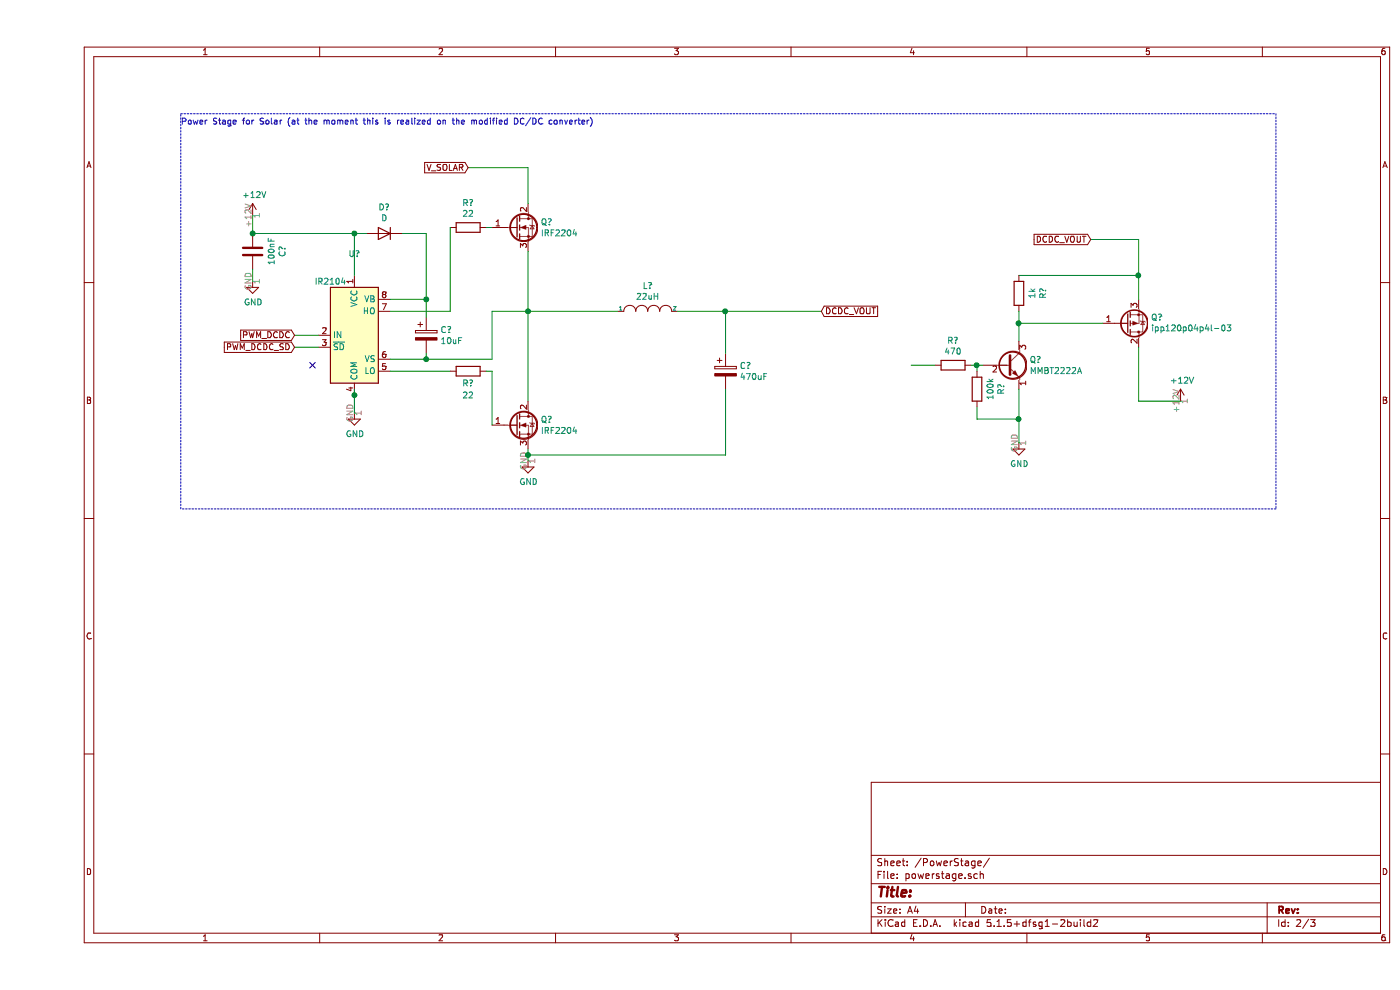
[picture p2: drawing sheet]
EESchema Schematic File Version 4
EELAYER 30 0
EELAYER END
$Descr A4 11693 8268
encoding utf-8
Sheet 2 3
Title ""
Date ""
Rev ""
Comp ""
Comment1 ""
Comment2 ""
Comment3 ""
Comment4 ""
$EndDescr
Text Notes 1200 1050 0    50   ~ 0
Power Stage for Solar (at the moment this is realized on the modified DC/DC converter)
Wire Notes Line
	1200 4250 1200 950 
Wire Notes Line
	10350 4250 1200 4250
Wire Notes Line
	10350 950  10350 4250
Wire Notes Line
	1200 950  10350 950 
Connection ~ 4100 3800
Connection ~ 9200 2300
Wire Wire Line
	9200 2300 9200 2500
Wire Wire Line
	9200 2900 9200 3350
Wire Wire Line
	9200 3350 9550 3350
$Comp
L power:+12V #PWR?
U 1 1
P 9550 3350
AR Path="/607BCE84" Ref="#PWR?"  Part="1" 
AR Path="/607A4A71/607BCE84" Ref="#PWR?"  Part="1" 
F 0 "#PWR?" H 9550 3200 50  0001 C CNN
F 1 "+12V" H 9565 3523 50  0000 C CNN
F 2 "" H 9550 3350 50  0001 C CNN
F 3 "" H 9550 3350 50  0001 C CNN
	1    9550 3350
	1    0    0    -1  
$EndComp
Wire Wire Line
	7850 3050 7900 3050
Connection ~ 7850 3050
Wire Wire Line
	7850 3100 7850 3050
Connection ~ 8200 3500
Wire Wire Line
	8200 3700 8200 3500
Wire Wire Line
	8200 3250 8200 3500
Wire Wire Line
	7850 3500 8200 3500
Wire Wire Line
	7850 3400 7850 3500
$Comp
L Device:R R?
U 1 1
P 7850 3250
AR Path="/607BCE92" Ref="R?"  Part="1" 
AR Path="/607A4A71/607BCE92" Ref="R?"  Part="1" 
F 0 "R?" V 7643 3250 50  0000 C CNN
F 1 "100k" V 7734 3250 50  0000 C CNN
F 2 "" V 7780 3250 50  0001 C CNN
F 3 "~" H 7850 3250 50  0001 C CNN
	1    7850 3250
	-1   0    0    1   
$EndComp
Text GLabel 8800 2000 0    50   Input ~ 0
DCDC_VOUT
Wire Wire Line
	9200 2000 8800 2000
Wire Wire Line
	9200 2300 9200 2000
Connection ~ 8200 2700
Wire Wire Line
	8200 2700 8200 2850
Wire Wire Line
	8200 2700 8900 2700
Wire Wire Line
	8200 2600 8200 2700
$Comp
L Device:R R?
U 1 1
P 8200 2450
AR Path="/607BCE9F" Ref="R?"  Part="1" 
AR Path="/607A4A71/607BCE9F" Ref="R?"  Part="1" 
F 0 "R?" V 7993 2450 50  0000 C CNN
F 1 "1k" V 8084 2450 50  0000 C CNN
F 2 "" V 8130 2450 50  0001 C CNN
F 3 "~" H 8200 2450 50  0001 C CNN
	1    8200 2450
	-1   0    0    1   
$EndComp
Wire Wire Line
	9200 2300 8200 2300
$Comp
L Transistor_FET:IRF9540N Q?
U 1 1
P 9100 2700
AR Path="/607BCEA6" Ref="Q?"  Part="1" 
AR Path="/607A4A71/607BCEA6" Ref="Q?"  Part="1" 
F 0 "Q?" H 9304 2654 50  0000 L CNN
F 1 "ipp120p04p4l-03" H 9304 2745 50  0000 L CNN
F 2 "Package_TO_SOT_THT:TO-220-3_Vertical" H 9300 2625 50  0001 L CIN
F 3 "https://www.infineon.com/dgdl/Infineon-IPP_B_I120P04P4L_03-DataSheet-v01_02-EN.pdf?fileId=db3a30432f69f146012f783b3b5a2e3f" H 9100 2700 50  0001 L CNN
	1    9100 2700
	1    0    0    1   
$EndComp
Wire Wire Line
	7500 3050 7300 3050
Wire Wire Line
	7800 3050 7850 3050
$Comp
L Transistor_BJT:PN2222A Q?
U 1 1
P 8100 3050
AR Path="/607BCEAE" Ref="Q?"  Part="1" 
AR Path="/607A4A71/607BCEAE" Ref="Q?"  Part="1" 
F 0 "Q?" H 8290 3096 50  0000 L CNN
F 1 "MMBT2222A" H 8290 3005 50  0000 L CNN
F 2 "Package_TO_SOT_SMD:SOT-23" H 8300 2975 50  0001 L CIN
F 3 "https://www.diodes.com/assets/Datasheets/ds30041.pdf" H 8100 3050 50  0001 L CNN
	1    8100 3050
	1    0    0    -1  
$EndComp
$Comp
L power:GND #PWR?
U 1 1
P 8200 3700
AR Path="/607BCEB4" Ref="#PWR?"  Part="1" 
AR Path="/607A4A71/607BCEB4" Ref="#PWR?"  Part="1" 
F 0 "#PWR?" H 8200 3450 50  0001 C CNN
F 1 "GND" H 8205 3527 50  0000 C CNN
F 2 "" H 8200 3700 50  0001 C CNN
F 3 "" H 8200 3700 50  0001 C CNN
	1    8200 3700
	1    0    0    -1  
$EndComp
$Comp
L Device:R R?
U 1 1
P 7650 3050
AR Path="/607BCEBA" Ref="R?"  Part="1" 
AR Path="/607A4A71/607BCEBA" Ref="R?"  Part="1" 
F 0 "R?" V 7443 3050 50  0000 C CNN
F 1 "470" V 7534 3050 50  0000 C CNN
F 2 "" V 7580 3050 50  0001 C CNN
F 3 "~" H 7650 3050 50  0001 C CNN
	1    7650 3050
	0    1    1    0   
$EndComp
Wire Wire Line
	2150 2900 2350 2900
Text GLabel 2150 2900 0    50   Input ~ 0
PWM_DCDC_SD
Wire Wire Line
	2150 2800 2350 2800
Text GLabel 2150 2800 0    50   Input ~ 0
PWM_DCDC
Wire Wire Line
	2650 3300 2650 3450
Connection ~ 2650 3300
Wire Wire Line
	2650 3250 2650 3300
$Comp
L Driver_FET:IR2104 U?
U 1 1
P 2650 2800
AR Path="/607BCEC7" Ref="U?"  Part="1" 
AR Path="/607A4A71/607BCEC7" Ref="U?"  Part="1" 
F 0 "U?" H 2650 3481 50  0000 C CNN
F 1 "IR2104" H 2450 3250 50  0000 C CNN
F 2 "" H 2650 2800 50  0001 C CIN
F 3 "https://www.infineon.com/dgdl/ir2104.pdf?fileId=5546d462533600a4015355c7c1c31671" H 2650 2800 50  0001 C CNN
	1    2650 2800
	1    0    0    -1  
$EndComp
Wire Wire Line
	3750 3100 3800 3100
Wire Wire Line
	3450 3100 2950 3100
$Comp
L Device:R R?
U 1 1
P 3600 3100
AR Path="/607BCECF" Ref="R?"  Part="1" 
AR Path="/607A4A71/607BCECF" Ref="R?"  Part="1" 
F 0 "R?" V 3700 3100 50  0000 C CNN
F 1 "22" V 3800 3100 50  0000 C CNN
F 2 "" V 3530 3100 50  0001 C CNN
F 3 "~" H 3600 3100 50  0001 C CNN
	1    3600 3100
	0    1    1    0   
$EndComp
Wire Wire Line
	3450 2600 3450 1900
Wire Wire Line
	2950 2600 3450 2600
Wire Wire Line
	3750 1900 3800 1900
$Comp
L Device:R R?
U 1 1
P 3600 1900
AR Path="/607BCED8" Ref="R?"  Part="1" 
AR Path="/607A4A71/607BCED8" Ref="R?"  Part="1" 
F 0 "R?" V 3393 1900 50  0000 C CNN
F 1 "22" V 3484 1900 50  0000 C CNN
F 2 "" V 3530 1900 50  0001 C CNN
F 3 "~" H 3600 1900 50  0001 C CNN
	1    3600 1900
	0    1    1    0   
$EndComp
Wire Wire Line
	1800 2350 1800 2250
$Comp
L power:GND #PWR?
U 1 1
P 1800 2350
AR Path="/607BCEDF" Ref="#PWR?"  Part="1" 
AR Path="/607A4A71/607BCEDF" Ref="#PWR?"  Part="1" 
F 0 "#PWR?" H 1800 2100 50  0001 C CNN
F 1 "GND" H 1805 2177 50  0000 C CNN
F 2 "" H 1800 2350 50  0001 C CNN
F 3 "" H 1800 2350 50  0001 C CNN
	1    1800 2350
	1    0    0    -1  
$EndComp
Connection ~ 1800 1950
$Comp
L Device:C C?
U 1 1
P 1800 2100
AR Path="/607BCEE6" Ref="C?"  Part="1" 
AR Path="/607A4A71/607BCEE6" Ref="C?"  Part="1" 
F 0 "C?" V 1548 2100 50  0000 C CNN
F 1 "100nF" V 1639 2100 50  0000 C CNN
F 2 "" H 1838 1950 50  0001 C CNN
F 3 "~" H 1800 2100 50  0001 C CNN
	1    1800 2100
	-1   0    0    1   
$EndComp
Wire Wire Line
	1800 1800 1800 1950
Connection ~ 2650 1950
Wire Wire Line
	1800 1950 2650 1950
$Comp
L power:+12V #PWR?
U 1 1
P 1800 1800
AR Path="/607BCEEF" Ref="#PWR?"  Part="1" 
AR Path="/607A4A71/607BCEEF" Ref="#PWR?"  Part="1" 
F 0 "#PWR?" H 1800 1650 50  0001 C CNN
F 1 "+12V" H 1815 1973 50  0000 C CNN
F 2 "" H 1800 1800 50  0001 C CNN
F 3 "" H 1800 1800 50  0001 C CNN
	1    1800 1800
	1    0    0    -1  
$EndComp
$Comp
L power:GND #PWR?
U 1 1
P 2650 3450
AR Path="/607BCEF5" Ref="#PWR?"  Part="1" 
AR Path="/607A4A71/607BCEF5" Ref="#PWR?"  Part="1" 
F 0 "#PWR?" H 2650 3200 50  0001 C CNN
F 1 "GND" H 2655 3277 50  0000 C CNN
F 2 "" H 2650 3450 50  0001 C CNN
F 3 "" H 2650 3450 50  0001 C CNN
	1    2650 3450
	1    0    0    -1  
$EndComp
Wire Wire Line
	3250 2500 3250 1950
Connection ~ 3250 2500
Wire Wire Line
	2950 2500 3250 2500
Wire Wire Line
	3250 1950 3050 1950
Wire Wire Line
	3250 2650 3250 2500
Wire Wire Line
	3250 3000 3800 3000
Connection ~ 3250 3000
Wire Wire Line
	3250 2950 3250 3000
$Comp
L Device:CP C?
U 1 1
P 3250 2800
AR Path="/607BCF03" Ref="C?"  Part="1" 
AR Path="/607A4A71/607BCF03" Ref="C?"  Part="1" 
F 0 "C?" H 3368 2846 50  0000 L CNN
F 1 "10uF" H 3368 2755 50  0000 L CNN
F 2 "" H 3288 2650 50  0001 C CNN
F 3 "~" H 3250 2800 50  0001 C CNN
	1    3250 2800
	1    0    0    -1  
$EndComp
Wire Wire Line
	2650 1950 2750 1950
Wire Wire Line
	2650 1950 2650 2300
$Comp
L Device:D D?
U 1 1
P 2900 1950
AR Path="/607BCF0B" Ref="D?"  Part="1" 
AR Path="/607A4A71/607BCF0B" Ref="D?"  Part="1" 
F 0 "D?" H 2900 1734 50  0000 C CNN
F 1 "D" H 2900 1825 50  0000 C CNN
F 2 "" H 2900 1950 50  0001 C CNN
F 3 "~" H 2900 1950 50  0001 C CNN
	1    2900 1950
	-1   0    0    1   
$EndComp
Wire Wire Line
	3800 2600 4100 2600
Wire Wire Line
	3800 3000 3800 2600
Wire Wire Line
	2950 3000 3250 3000
Wire Wire Line
	3800 3100 3800 3550
Text GLabel 6550 2600 2    50   Input ~ 0
DCDC_VOUT
Connection ~ 5750 2600
Wire Wire Line
	5750 2600 6550 2600
Wire Wire Line
	5750 3250 5750 3800
Wire Wire Line
	4100 3800 4100 3850
Wire Wire Line
	4100 3800 5750 3800
Wire Wire Line
	4100 3750 4100 3800
Wire Wire Line
	5750 2600 5750 2950
Wire Wire Line
	5350 2600 5750 2600
$Comp
L Device:CP C?
U 1 1
P 5750 3100
AR Path="/607BCF1E" Ref="C?"  Part="1" 
AR Path="/607A4A71/607BCF1E" Ref="C?"  Part="1" 
F 0 "C?" H 5868 3146 50  0000 L CNN
F 1 "470uF" H 5868 3055 50  0000 L CNN
F 2 "" H 5788 2950 50  0001 C CNN
F 3 "~" H 5750 3100 50  0001 C CNN
	1    5750 3100
	1    0    0    -1  
$EndComp
Wire Wire Line
	4100 2600 4850 2600
$Comp
L pspice:INDUCTOR L?
U 1 1
P 5100 2600
AR Path="/607BCF25" Ref="L?"  Part="1" 
AR Path="/607A4A71/607BCF25" Ref="L?"  Part="1" 
F 0 "L?" H 5100 2815 50  0000 C CNN
F 1 "22uH" H 5100 2724 50  0000 C CNN
F 2 "" H 5100 2600 50  0001 C CNN
F 3 "~" H 5100 2600 50  0001 C CNN
	1    5100 2600
	1    0    0    -1  
$EndComp
Wire Wire Line
	4100 2600 4100 3350
Wire Wire Line
	4100 2100 4100 2600
Connection ~ 4100 2600
$Comp
L power:GND #PWR?
U 1 1
P 4100 3850
AR Path="/607BCF2E" Ref="#PWR?"  Part="1" 
AR Path="/607A4A71/607BCF2E" Ref="#PWR?"  Part="1" 
F 0 "#PWR?" H 4100 3600 50  0001 C CNN
F 1 "GND" H 4105 3677 50  0000 C CNN
F 2 "" H 4100 3850 50  0001 C CNN
F 3 "" H 4100 3850 50  0001 C CNN
	1    4100 3850
	1    0    0    -1  
$EndComp
Wire Wire Line
	4100 1400 4100 1700
Wire Wire Line
	3600 1400 4100 1400
Text GLabel 3600 1400 0    50   Input ~ 0
V_SOLAR
$Comp
L Transistor_FET:IRF540N Q?
U 1 1
P 4000 3550
AR Path="/607BCF37" Ref="Q?"  Part="1" 
AR Path="/607A4A71/607BCF37" Ref="Q?"  Part="1" 
F 0 "Q?" H 4206 3596 50  0000 L CNN
F 1 "IRF2204" H 4206 3505 50  0000 L CNN
F 2 "Package_TO_SOT_THT:TO-220-3_Vertical" H 4250 3475 50  0001 L CIN
F 3 "http://www.irf.com/product-info/datasheets/data/irf2204.pdf" H 4000 3550 50  0001 L CNN
	1    4000 3550
	1    0    0    -1  
$EndComp
$Comp
L Transistor_FET:IRF540N Q?
U 1 1
P 4000 1900
AR Path="/607BCF3D" Ref="Q?"  Part="1" 
AR Path="/607A4A71/607BCF3D" Ref="Q?"  Part="1" 
F 0 "Q?" H 4206 1946 50  0000 L CNN
F 1 "IRF2204" H 4206 1855 50  0000 L CNN
F 2 "Package_TO_SOT_THT:TO-220-3_Vertical" H 4250 1825 50  0001 L CIN
F 3 "http://www.irf.com/product-info/datasheets/data/irf2204.pdf" H 4000 1900 50  0001 L CNN
	1    4000 1900
	1    0    0    -1  
$EndComp
NoConn ~ 2300 3050
$EndSCHEMATC
